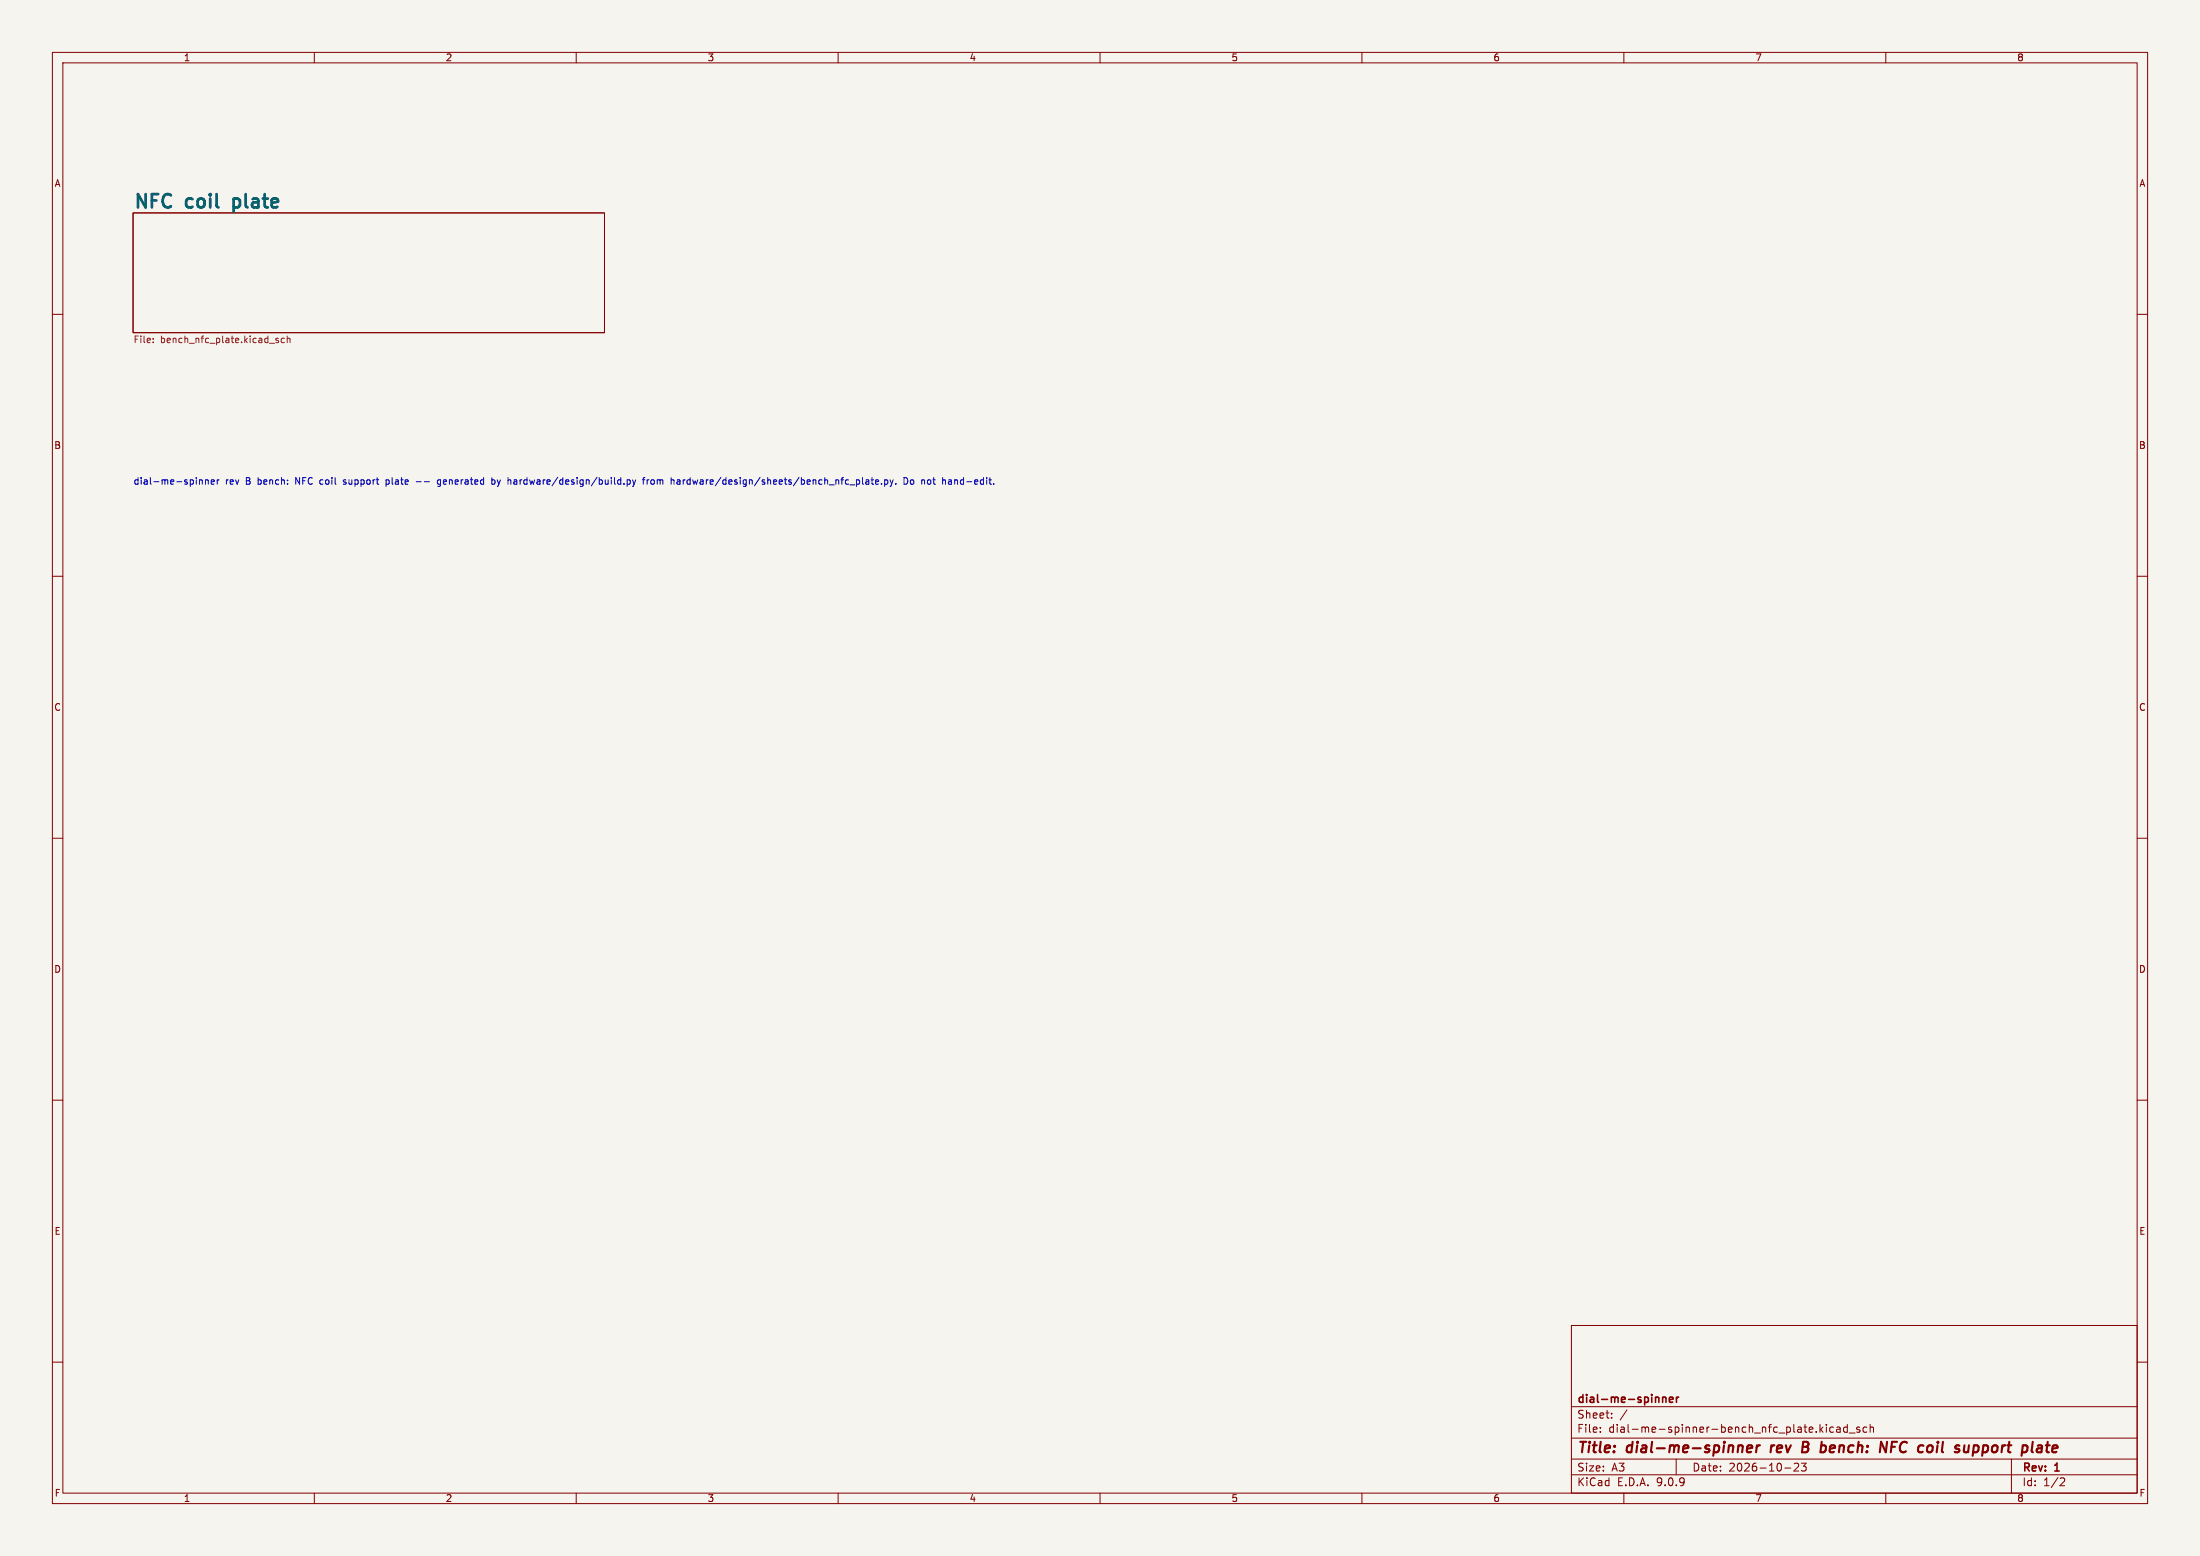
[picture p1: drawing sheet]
<svg xmlns="http://www.w3.org/2000/svg" width="420mm" height="297mm" viewBox="0 0 420 297" stroke-linecap="round" stroke-linejoin="round" font-family="sans-serif">
<path d="M0 0h420v297h-420z" fill="#f5f4ef" stroke="#f5f4ef" stroke-width=".19"/>
<g fill="none" stroke="#840000" stroke-width=".19">
<path d="M10 10h400v277h-400zM12 12h396v273h-396zM60 10v2M110 10v2M160 10v2M210 10v2M260 10v2M310 10v2M360 10v2M25.4 40.6h90v22.9h-90zM10 60h2M408 60h2"/>
<path d="M10 110h2M408 110h2M10 160h2M408 160h2M10 210h2M408 210h2M300 253h108v32h-108zM10 260h2M300 278.5h108M300 274.5h108M300 268.5h108M305.5 273.2v.2"/>
<path d="M305.5 272.5v.1M307.7 270.5v.2M307.7 269.8v.1M310.6 269.1l-1.3 1.9M320 278.5v3M342.5 279.4l.6-.1 .2 .1 .1 .3-1 1.1h1M343.9 279.3h.9l-.5 .6 .4 .1v.6l-.2 .2-.6-.2M347.6 272.8l.4 .6M348 272.4l-.6 .6M348.7 271.9v.1M348.7 272.4v1M350 272.5l-.4-.1-.3 .3 .1 .6h.6"/>
<path d="M350.7 272.5h.5l.1 .9M351.3 272.7l-.5 .1a.29 .29 0 0 0-.2 .3 .29 .29 0 0 0 .2 .3l.5-.1M352.7 272.5l-.5-.1-.3 .3 .2 .6h.6M352.7 271.9v1.5M353 273.5h1.2M355 272.5l-.3-.1-.3 .2 .1 .2 .5 .2v.3h-.6M356.4 272.5l-.5-.1-.2 .3 .1 .6h.6M357 272.5l.2-.1 .4 .1 .1 .9M357 271.9v1.5M384 278.5v6.5M408 260h2M60 285v2"/>
<path d="M110 285v2M160 285v2M210 285v2M260 285v2M300 281.5h108M310 285v2M340.7 280.2h1.2M360 285v2M393.5 282.1l.5 .1 .2 .3-1 1.1h1"/>
</g>
<g fill="none" stroke="#840000" stroke-width=".4">
<path d="M332.6 276v1.2M333.5 276.5l1-.2-.1-.3h-.7l-.2 .9 .2 .3 .6-.1M335.4 275.9l-.2 1.3M336 275.9l-.4 .1-.2 .3M338.2 275.9l-.2 1.3M344.1 276.2h.7M344.8 276.2l.3 .1M344.9 275.2h-.6l-.3 2 1-.1M345 276.1l-.2 .1M360.3 275.2l-.3 2M361.1 276.2h.7M362.2 275.2h-1l-.2 2"/>
<path d="M376.7 277.1h.7M376.8 275.9l-.2 2M377.4 275.9l-.6 .1M389.6 275.9l.2 .3-.1 1M389.7 277.1l-.2 .1M389.8 276.3l-.2 .1M390.5 275.9h.8M390.9 275.2l-.1 1.9"/>
</g>
<path d="M317.4 266.7v1M317.4 266.8l.2-.1 .4 .1v.9M318.7 267.2l.7-.2-.1-.2-.4-.1-.2 .2 .1 .7h.5M320 266.7v1M320.5 266.7l-.3 .1-.2 .2" fill="none" stroke="#840000" stroke-width=".3"/>
<path d="M44.6 37.9v2.5M44.6 39.5l.2 .1M44.8 37.9l-.2 .1" fill="none" stroke="#006464" stroke-width=".51"/>
<path d="M29.2 65.3v.1M29.2 64.6v.1M53.1 64.6h-.3l-.1 .1v.2l.4 .1v.3h-.4M54.3 64.6h-.4l-.2 .2 .1 .5h.5M54.8 64.7l.2-.1h.3l.1 .8M54.8 64.1v1.3" fill="none" stroke="#725600" stroke-width=".19"/>
<g fill="none" stroke="#0000c2" stroke-width=".19">
<path d="M38.1 91.6h.5v.8M39.2 91.7l.2-.1h.3l.1 .8M39.2 91.6v.8M40.3 92l.6-.1v-.3h-.4l-.2 .2 .1 .6h.5M41.5 91.6v.8M41.8 91.6l-.3 .2M65.5 92.4h.4M65.9 91.6l-.4 .2 .1 .1 .3 .1M73.7 91.6h.4l.1 .1M73.7 91.6v1.3M74.2 92.3l-.1 .1h-.4M79.4 91.9h1"/>
<path d="M81 91.9h1M84.1 91.6h-.4l-.2 .2 .1 .6h.5M84.1 91.6v1l-.2 .3-.3-.1M93.9 91.6h.4l.2 .2-.1 .6h-.5M93.9 91.2v1.2M94.9 91.6l.3 .8M95 92.8l-.1 .1M98.5 91.6h-.4M98.6 91.9h-.3l-.2 .2v.3h.5M119.1 92.3v.1M119.7 91.6h.4l.2 .2-.1 .6h-.5M119.7 91.6v1.3"/>
<path d="M120.7 91.6l.4 .8M121.1 92.4l-.4 .5M121.4 91.6l-.3 .8M122.6 91.6h.5M123.1 91.2l-.3 .1v1.1M123.5 91.6v.8M123.9 91.6l-.4 .2M129.3 91.6h.5v.8M129.8 91.9h-.4l-.2 .2 .2 .3h.4M166.3 91.6h.5M166.5 91.2v1.1l.3 .1M167.1 92l.6-.1v-.3h-.4l-.2 .2 .1 .6h.5"/>
<path d="M168.3 92.3v.1M168.9 91.6h.4l.2 .2-.1 .6h-.5M168.9 91.6v1.3M169.9 91.6l.3 .8M170.2 92.4l-.3 .5M170.5 91.6l-.3 .8M171 92.3v.1M172.6 91.2a.64 .64 0 0 1 .7 .6 .64 .64 0 0 1-.7 .6zM173.9 91.6h.3l.3 .2v.4l-.3 .2h-.3l-.1-.2zM178.1 91.6h.5M182.3 91.6v.8M182.3 91.6v.1"/>
</g>
<g font-size="3.5" fill="#006464">
<text x="25.4" y="39.9">NFC</text>
<text x="35.7" y="39.9">coil</text>
<text x="45.7" y="39.9">plate</text>
</g>
<g font-size="2.8" fill="#840000">
<text x="301" y="277.9">Title:</text>
<text x="310.6" y="277.9">dial-me-spinner</text>
<text x="338.9" y="277.9">rev</text>
<text x="345.7" y="277.9">B</text>
<text x="350" y="277.9">bench:</text>
<text x="362.1" y="277.9">NFC</text>
<text x="370.3" y="277.9">coil</text>
<text x="378.1" y="277.9">support</text>
<text x="391.7" y="277.9">plate</text>
</g>
<g font-size="2.1" fill="#840000">
<text x="301" y="268.2">dial-me-spinner</text>
<text x="301" y="273.7">File:</text>
<text x="301" y="271">Sheet:</text>
<text x="307.1" y="273.7">dial-me-spinner-bench_nfc_plate.kicad_sch</text>
<text x="301" y="281.1">Size:</text>
<text x="307.6" y="281.1">A3</text>
<text x="323" y="281.1">Date:</text>
<text x="330" y="281.1">2026-10-23</text>
<text x="386" y="281.3">Rev:</text>
<text x="392.4" y="281.3">1</text>
<text x="301" y="283.9">KiCad</text>
<text x="308.7" y="283.9">E.D.A.</text>
<text x="316.3" y="283.9">9.0.9</text>
<text x="386" y="283.9">Id:</text>
<text x="390.1" y="283.9">1/2</text>
</g>
<g font-size="1.8" fill="#840000">
<text x="35" y="11.9">1</text>
<text x="85" y="11.9">2</text>
<text x="135" y="11.9">3</text>
<text x="185" y="11.9">4</text>
<text x="235" y="11.9">5</text>
<text x="285" y="11.9">6</text>
<text x="335" y="11.9">7</text>
<text x="385" y="11.9">8</text>
<text x="10.3" y="35.9">A</text>
<text x="408.3" y="35.9">A</text>
<text x="10.3" y="85.9">B</text>
<text x="408.2" y="85.9">B</text>
<text x="10.3" y="135.9">C</text>
<text x="408.2" y="135.9">C</text>
<text x="10.3" y="185.9">D</text>
<text x="408.2" y="185.9">D</text>
<text x="10.3" y="235.9">E</text>
<text x="408.3" y="235.9">E</text>
<text x="10.3" y="285.9">F</text>
<text x="35" y="286.9">1</text>
<text x="85" y="286.9">2</text>
<text x="135" y="286.9">3</text>
<text x="185" y="286.9">4</text>
<text x="235" y="286.9">5</text>
<text x="285" y="286.9">6</text>
<text x="335" y="286.9">7</text>
<text x="385" y="286.9">8</text>
<text x="408.3" y="285.9">F</text>
</g>
<g font-size="1.8" fill="#725600">
<text x="25.4" y="65.8">File:</text>
<text x="30.6" y="65.8">bench_nfc_plate.kicad_sch</text>
</g>
<g font-size="1.8" fill="#0000c2">
<text x="25.4" y="92.8">dial-me-spinner</text>
<text x="43" y="92.8">rev</text>
<text x="47" y="92.8">B</text>
<text x="49.5" y="92.8">bench:</text>
<text x="56.9" y="92.8">NFC coil</text>
<text x="66.4" y="92.8">support</text>
<text x="74.7" y="92.8">plate</text>
<text x="85" y="92.8">generated</text>
<text x="95.5" y="92.8">by</text>
<text x="98.8" y="92.8">hardware/design/build.py</text>
<text x="124.8" y="92.8">from</text>
<text x="130.4" y="92.8">hardware/design/sheets/bench_nfc_plate.py.</text>
<text x="175" y="92.8">Do</text>
<text x="178.6" y="92.8">not</text>
<text x="182.8" y="92.8">hand-edit.</text>
</g>
</svg>
